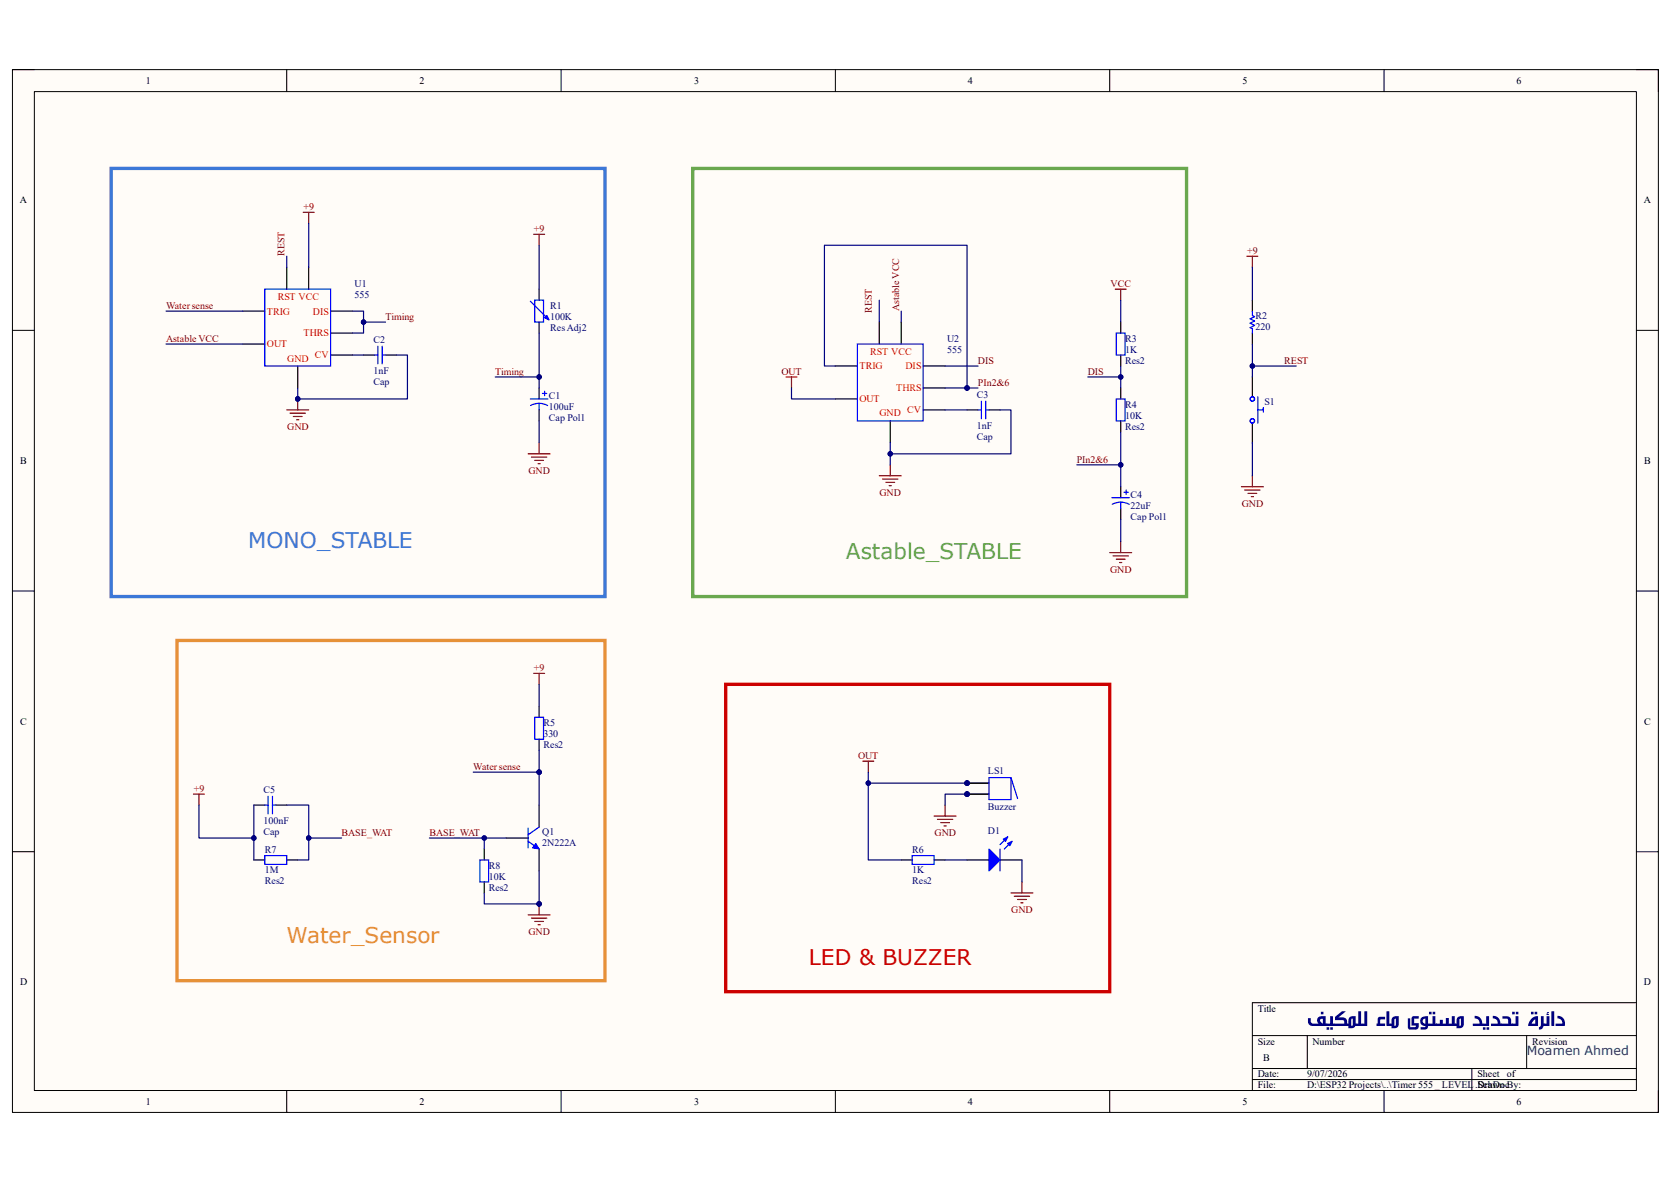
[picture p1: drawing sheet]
# Altium schematic sheet Timer 555 _ LEVEL .SchDoc
size B; SheetNumber: 1; SheetTotal: 1; SPICEModelCacheTCHUTLJM: <root> / <DocumentId>TCHUTLJM</DocumentId> / <CacheFrame Number="0"> / <Model Name="2n3904" Kind="MDL"> / <Text>*2N3904 / *Si 310mW  40V 200mA 300MHz pkg:TO-92B 1,2,3 / .MODEL 2N3904 NPN(IS=1.4E-14 BF=300 VAF=100 IKF=0.025 ISE=3E-13 / + BR=7.5 RC=2.4 CJE=4.5E-12 TF=4E-10 CJC=3.5E-12 TR=2.1E-8 XTB=1.5 KF=9E-16 )</Text> / </Model> / </CacheFrame> / </root>

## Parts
C1  Cap Pol1  value 100uF  [RB7.6-15]
C2  Cap  value 1nF  [RAD-0.3]
C3  Cap  value 1nF  [RAD-0.3]
C4  Cap Pol1  value 22uF  [RB7.6-15]
C5  Cap  value 100nF  [RAD-0.3]
D1  Light-Emitting Diode  (value not drawn)
LS1  Buzzer  [ABSM-1574]
Q1  2N222A  [TO-92A]
R1  Res Adj2  value 100K  [AXIAL-0.6]
R2  value 220  (hidden comment: Resistor)
R3  Res2  value 1K  [AXIAL-0.4]
R4  Res2  value 10K  [AXIAL-0.4]
R5  Res2  value 330  [AXIAL-0.4]
R6  Res2  value 1K  [AXIAL-0.4]
R7  Res2  value 1M  [AXIAL-0.4]
R8  Res2  value 10K  [AXIAL-0.4]
S1  Push Button Normally Opened  (value not drawn)
U1  555
U2  555

## Blocks framed on the sheet
MONO_STABLE: C1 C2 R1 U1
Astable_STABLE: C3 C4 R3 R4 U2
Water_Sensor: C5 Q1 R5 R7 R8
LED & BUZZER: D1 LS1 R6

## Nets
+9: C5.1 R1.1 R2.2 R5.2 R7.2 U1.8(VCC)
GND: C1.2 C2.2 C3.2 C4.2 D1.2(K) LS1.2 LS1.2A Q1.1(E) R8.1 S1.2 U1.1(GND) U2.1(GND)
OUT: LS1.1 LS1.1A R6.2 U2.3(OUT)
VCC: R3.2
Astable VCC: U1.3(OUT) U2.8(VCC)
BASE_WAT: C5.2 Q1.2(B) R7.1 R8.2
DIS: R3.1 R4.2 U2.7(DIS)
PIn2&6: C4.1 R4.1 U2.2(TRIG) U2.6(THRS)
REST: R2.1 S1.1 U1.4(RST)
Timing: C1.1 R1.2 U1.6(THRS) U1.7(DIS)
Water sense: Q1.3(C) R5.1 U1.2(TRIG)
NetC2_1: C2.1 U1.5(CV)
NetC3_1: C3.1 U2.5(CV)
NetD1_1: D1.1(A) R6.1

Not connected (* = marked no-connect by the designer): U2 4(RST)

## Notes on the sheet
- دائرة تحديد مستوى ماء للمكيف
- Moamen Ahmed
- Labels drawn without touching a wire or pin: REST
